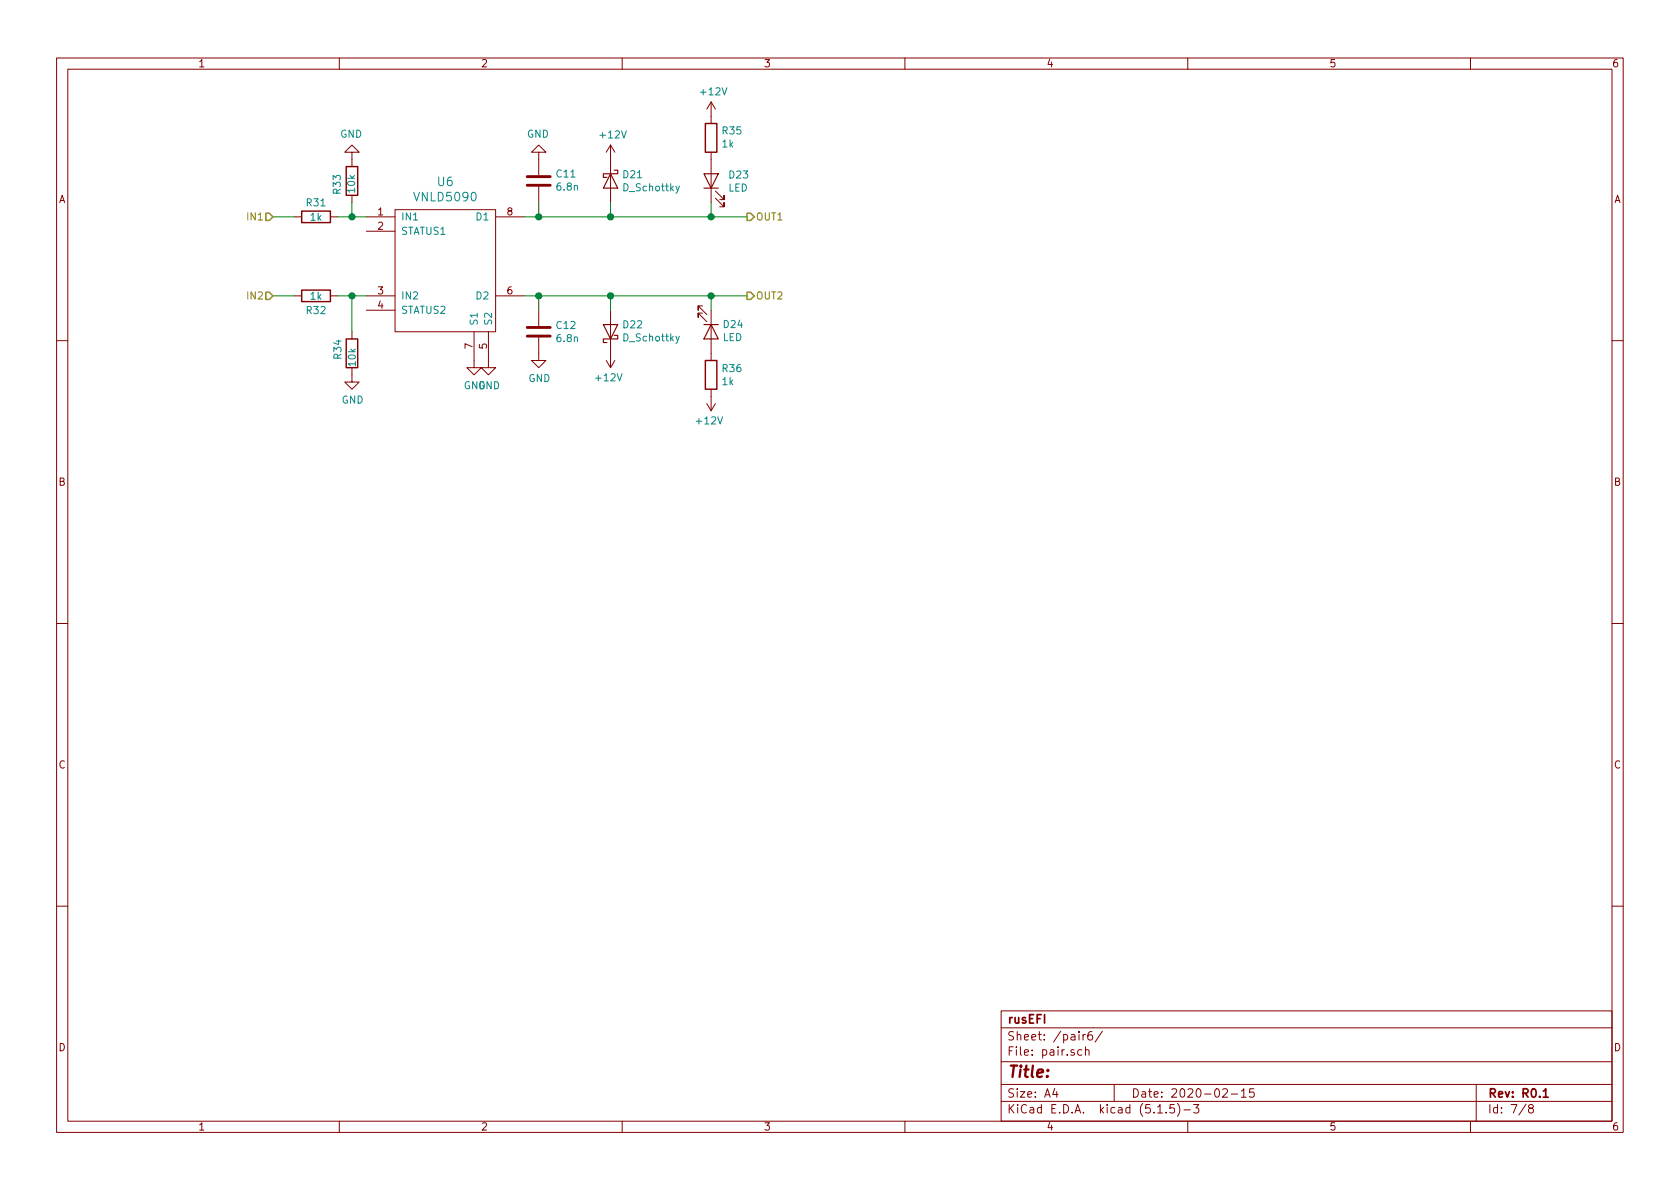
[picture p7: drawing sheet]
<svg xmlns="http://www.w3.org/2000/svg" width="297mm" height="210mm" viewBox="0 0 297 210" stroke-linecap="round" stroke-linejoin="round" font-family="sans-serif">
<g fill="none" stroke="#840000" stroke-width=".18">
<path d="M10 10.3h277v189.9h-277zM12 12.2h273v186.1h-273zM60 10.3v1.9M110 10.3v1.9M125.7 18v3.8M125.7 18l-.7 1.3M125.7 18l.8 1.3M160 10.3v1.9M210 10.3v1.9M260 10.3v1.9M52.1 38.3h1.2M58.4 38.3h1.3"/>
<path d="M62.2 26.9h1.3l-1.3-1.3-1.2 1.3h1.2v2.6M62.2 34.5v1.3M64.8 38.3h5M69.8 37.1h17.8v21.6h-17.8zM87.6 38.3h5.1M95.2 26.9h1.3l-1.3-1.3-1.2 1.3h1.2v4.1M95.2 33v2.8M107.9 25.6v10.2M107.9 25.6l-.7 1.3M107.9 25.6l.8 1.3M125.7 26.9v8.9M126.5 35l1.5 1.6v-.8v.8h-.7"/>
<path d="M126.5 33.8l1.5 1.5v-.8v.8h-.7M52.1 52.3h1.2M58.4 52.3h1.3M62.2 58.7v1.2M64.8 52.3h5M64.8 40.9h5M64.8 54.9h5M83.8 58.7v6.3h1.3l-1.3 1.3-1.3-1.3h1.3M86.4 58.7v6.3h1.2l-1.2 1.3-1.3-1.3h1.3M87.6 52.3h5.1M95.2 59.7v4h1.3l-1.3 1.3-1.2-1.3h1.2M95.2 54.9v2.8"/>
<path d="M107.9 54.9v10.1M124.2 54.1h-.8v.8v-.8l1.6 1.5M124.2 55.4h-.8v.7v-.7l1.6 1.5M125.7 54.9v8.8M10 60.2h2M62.2 65v2.6h1.3l-1.3 1.2-1.2-1.2h1.2M107.2 63.7l.7 1.3M108.7 63.7l-.8 1.3M125 71.4l.7 1.2M125.7 68.8v3.8M126.5 71.4l-.8 1.2M285 60.2h2"/>
<path d="M10 110.3h2M285 110.3h2M10 160.2h2M177 178.8h108v19.5h-108zM285 160.2h2M60 198.3v1.9M110 198.3v1.9M160 198.3v1.9M177 194.8h108M177 191.8h108M177 187.8h108M177 181.8h108"/>
<path d="M186.5 192.5l-.4 1h1M186.8 193v1M191.3 185.7l-.5-.1-.2 .3v.6l.2 .1 .5-.1M191.5 182.9v1M191.9 185.7h.1a.37 .37 0 0 1 .6 .1v.8M191.9 182.9l-.3 .1-.1 .2M191.9 185.1v1.5M193.1 182.4a.62 .62 0 0 0-.8 .7l.1 .7 .2 .1 .5-.1 .1-.5-.1-.2-.5-.1-.3 .3M194.9 182.3l-1.3 2M197 191.8v3M204.7 196.8h.8M206.2 196.7v.1"/>
<path d="M207.6 195.3h-.7l-.1 .7 .2-.1 .5 .1 .2 .2-.1 .5-.2 .1-.6-.1M208.2 195.1a1.71 1.71 0 0 1 0 2.3M209.3 196.3h1.2M210 198.3v1.9M211 195.3h1l-.5 .6 .4 .1v.7l-.2 .1-.7-.1M216.2 192.7l.2-.2h.4l.2 .5-.9 1h.9M217.7 193.5h1.1M219.5 193l.4-.5v1.5M219.5 194h.8M221.7 192.5h-.7l-.1 .7 .2-.1 .5 .1 .2 .2-.1 .5-.2 .1-.6-.1M260 198.3v1.9M261 191.8v6.5"/>
<path d="M269.8 195.2l-1.2 2M270.6 196l-.3-.2v-.2l.3-.3h.2l.3 .3-.1 .2-.6 .2a.48 .48 0 0 0-.1 .7l.3 .1 .4-.1a.48 .48 0 0 0-.2-.7"/>
</g>
<path d="M272.9 193l.4-.5v1.5M272.9 194h.8" fill="none" stroke="#840000" stroke-width=".3"/>
<path d="M107.9 30.7l1.3 2.6h-2.5zM108.6 30.1h.6v.6h-2.5v.7h.6M124.5 30.7h2.5l-1.3 2.6zM124.5 33.3h2.5M106.7 57.4h2.5l-1.3 2.5zM108.6 59.3h.6v.6h-2.5v.7h.6M124.5 57.4h2.5M125.7 57.4l1.3 2.5h-2.5z" fill="none" stroke="#840000" stroke-width=".2"/>
<path d="M120.1 32.9l-.4 1.2-.2 .1M120.1 59.5l-.4 1.1-.2 .1" fill="none" stroke="#008484" stroke-width=".18"/>
<path d="M53.3 37.3h5.1v2.1h-5.1zM61.2 29.5h2v5h-2zM124.7 21.8h2v5.1h-2zM53.3 51.3h5.1v2h-5.1zM61.2 59.9h2v5.1h-2zM124.7 63.7h2v5.1h-2z" fill="none" stroke="#840000" stroke-width=".25"/>
<path d="M93.2 31.2h4.1M93.2 32.8h4.1M93.2 59.4h4.1M93.2 57.9h4.1" fill="none" stroke="#840000" stroke-width=".51"/>
<g fill="none" stroke="#008400" stroke-width=".18">
<path d="M48.3 38.3h3.8M59.7 38.3h5.1M62.2 35.8v2.5M92.7 38.3h39.4M95.2 35.8v2.5M107.9 35.8v2.5M125.7 35.8v2.5M48.3 52.3h3.8M59.7 52.3h5.1M62.2 52.3v6.4M92.7 52.3h39.4M95.2 52.3v2.6"/>
<path d="M107.9 52.3v2.6M125.7 52.3v2.6"/>
</g>
<path d="M47 37.7h.6l.7 .6-.7 .7h-.6zM132.1 37.7h.6l.6 .6-.6 .7h-.6zM47 51.7h.6l.7 .6-.7 .7h-.6zM132.1 51.7h.6l.6 .6-.6 .7h-.6z" fill="none" stroke="#848400" stroke-width=".25"/>
<g fill="#008400" stroke="#008400" stroke-width=".25">
<circle cx="125.7" cy="38.3" r=".51"/>
<circle cx="62.2" cy="52.3" r=".51"/>
<circle cx="62.2" cy="38.3" r=".51"/>
<circle cx="125.7" cy="52.3" r=".51"/>
<circle cx="108" cy="52.3" r=".51"/>
<circle cx="108" cy="38.3" r=".51"/>
<circle cx="95.3" cy="52.3" r=".51"/>
<circle cx="95.3" cy="38.3" r=".51"/>
</g>
<text font-size="2.8" fill="#840000" x="178" y="190.5">Title:</text>
<g font-size="2.1" fill="#008484">
<text x="73.5" y="35.6">VNLD5090</text>
<text x="77.4" y="32.9">U6</text>
</g>
<g font-size="2.1" fill="#840000">
<text x="178" y="184">Sheet: /pair6/</text>
<text x="178" y="181">rusEFI</text>
<text x="178" y="186.7">File: pair.sch</text>
<text x="178" y="196.9">KiCad E.D.A. kicad (5.1.5)-3</text>
<text x="178" y="194.1">Size: A4</text>
<text x="200" y="194.1">Date: 2020-02-15</text>
<text x="263" y="194.1">Rev: R0.1</text>
<text x="263" y="196.9">Id: 7/8</text>
</g>
<g font-size="1.8" fill="#840000">
<text x="35" y="11.9">1</text>
<text x="85" y="11.9">2</text>
<text x="135" y="11.9">3</text>
<text x="185" y="11.9">4</text>
<text x="235" y="11.9">5</text>
<text x="285" y="11.9">6</text>
<text x="10.4" y="35.9">A</text>
<text x="285.4" y="35.9">A</text>
<text x="66.8" y="38.1">1</text>
<text x="66.8" y="40.6">2</text>
<text x="89.7" y="38.1">8</text>
<text x="66.8" y="52.1">3</text>
<text x="89.7" y="52.1">6</text>
<text x="66.8" y="54.6">4</text>
<text x="83.6" y="61.7" transform="rotate(-90 83.6 61.7)">7</text>
<text x="86.1" y="61.7" transform="rotate(-90 86.1 61.7)">5</text>
<text x="10.4" y="85.9">B</text>
<text x="285.4" y="85.9">B</text>
<text x="10.4" y="135.9">C</text>
<text x="285.4" y="135.9">C</text>
<text x="10.4" y="185.9">D</text>
<text x="285.4" y="185.9">D</text>
<text x="35" y="199.9">1</text>
<text x="85" y="199.9">2</text>
<text x="135" y="199.9">3</text>
<text x="185" y="199.9">4</text>
<text x="235" y="199.9">5</text>
<text x="285" y="199.9">6</text>
</g>
<g font-size="1.8" fill="#008484">
<text x="124" y="16.9">+12V</text>
<text x="127.8" y="23.8">R35</text>
<text x="60.1" y="24.4">GND</text>
<text x="93.2" y="24.4">GND</text>
<text x="106.2" y="24.5">+12V</text>
<text x="127.7" y="26.1">1k</text>
<text x="60.2" y="34.3" transform="rotate(-90 60.2 34.3)">R33</text>
<text x="62.8" y="34" transform="rotate(-90 62.8 34)">10k</text>
<text x="98.5" y="31.4">C11</text>
<text x="98.6" y="33.7">6.8n</text>
<text x="110.2" y="31.5">D21</text>
<text x="110.3" y="33.8">D_Schottky</text>
<text x="128.8" y="33.9">LED</text>
<text x="129" y="31.6">D23</text>
<text x="54.3" y="36.5">R31</text>
<text x="54.9" y="39">1k</text>
<text x="70.9" y="39">IN1</text>
<text x="70.9" y="41.5">STATUS1</text>
<text x="84.4" y="39">D1</text>
<text x="54.9" y="53">1k</text>
<text x="70.9" y="53">IN2</text>
<text x="84.4" y="53">D2</text>
<text x="54.3" y="55.5">R32</text>
<text x="70.9" y="55.5">STATUS2</text>
<text x="84.5" y="57.7" transform="rotate(-90 84.5 57.7)">S1</text>
<text x="87" y="57.7" transform="rotate(-90 87 57.7)">S2</text>
<text x="98.5" y="58.2">C12</text>
<text x="110.2" y="58.1">D22</text>
<text x="128" y="58">D24</text>
<text x="60.4" y="63.4" transform="rotate(-90 60.4 63.4)">R34</text>
<text x="62.9" y="64.7" transform="rotate(-90 62.9 64.7)">10k</text>
<text x="98.6" y="60.5">6.8n</text>
<text x="110.3" y="60.4">D_Schottky</text>
<text x="127.8" y="60.3">LED</text>
<text x="127.8" y="65.8">R36</text>
<text x="60.4" y="71.4">GND</text>
<text x="82" y="68.8">GND</text>
<text x="84.5" y="68.8">GND</text>
<text x="93.4" y="67.6">GND</text>
<text x="105.5" y="67.4">+12V</text>
<text x="127.7" y="68.1">1k</text>
<text x="123.3" y="75.1">+12V</text>
</g>
<g font-size="1.8" fill="#848400">
<text x="44" y="39">IN1</text>
<text x="133.6" y="39">OUT1</text>
<text x="44" y="53">IN2</text>
<text x="133.6" y="53">OUT2</text>
</g>
</svg>
